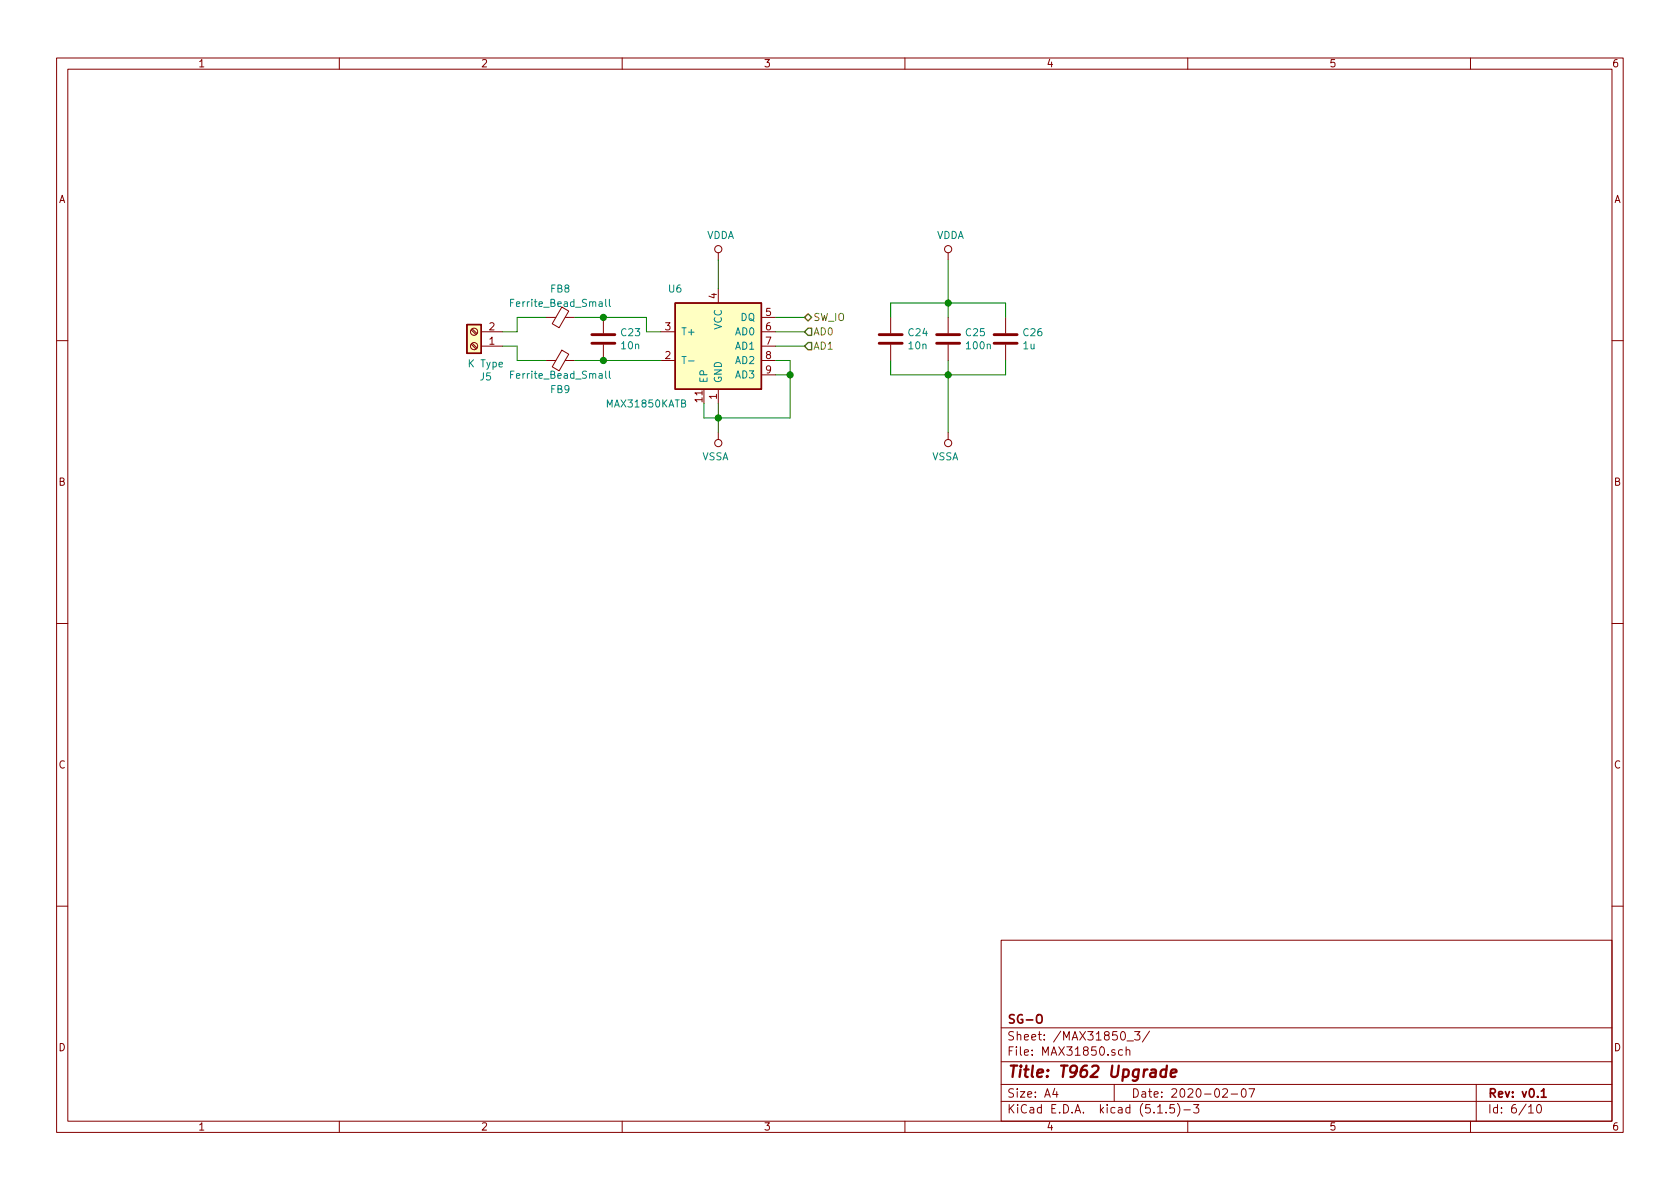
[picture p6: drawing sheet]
<svg xmlns="http://www.w3.org/2000/svg" width="297mm" height="210mm" viewBox="0 0 297 210" stroke-linecap="round" stroke-linejoin="round" font-family="sans-serif">
<g fill="none" stroke="#840000" stroke-width=".18">
<path d="M10 10.3h277v189.9h-277zM12 12.2h273v186.1h-273zM60 10.3v1.9M110 10.3v1.9M160 10.3v1.9M210 10.3v1.9M260 10.3v1.9M83.3 58.3l.9 .9M83.5 58.2l.9 .8M85.1 58.7h3.8M96.5 56.1h1.8M99.3 54.3l1.3 .7-1.7 3-1.3-.8z"/>
<path d="M99.9 56.1h1.7M106.7 56.1v2.8M116.8 58.7h2.6M127 44.7v1.3M127 51v2.6M134.6 58.7h2.6M134.6 56.1h2.6M157.5 56.1v2.8M167.6 44.7v1.3M167.6 56.1v2.8M177.8 56.1v2.8M10 60.2h2"/>
<path d="M83.3 60.9l.9 .8M83.5 60.7l.9 .8M85.1 61.2h3.8M96.5 63.7h1.8M99.3 61.9l1.3 .7-1.7 3-1.3-.7zM99.9 63.7h1.7M106.7 61v2.7M116.8 63.7h2.6M127 68.8v2.6M127 76.4v1.3M134.6 63.7h2.6M134.6 61.2h2.6"/>
<path d="M134.6 66.3h2.6M157.5 61v2.7M167.6 61v2.7M167.6 76.4v1.3M177.8 61v2.7M285 60.2h2M10 110.3h2M285 110.3h2M10 160.2h2M177 166.3h108v32h-108zM285 160.2h2M60 198.3v1.9"/>
<path d="M110 198.3v1.9M160 198.3v1.9M177 194.8h108M177 191.8h108M177 187.8h108M177 181.8h108M186.5 192.5l-.4 1h1M186.8 193v1M197 191.8v3M198.5 185.7l-.5-.1-.2 .3v.6l.2 .1 .5-.1M199.1 185.7h.1a.37 .37 0 0 1 .6 .1v.8M199.1 185.1v1.5"/>
<path d="M199.3 184.1h1.1M200.6 182.4h.9l-.5 .6 .5 .1v.7l-.2 .1-.7-.1M203.3 182.3l-1.3 2M204.7 196.8h.8M206.2 196.7v.1M207.6 195.3h-.7l-.1 .7 .2-.1 .5 .1 .2 .2-.1 .5-.2 .1-.6-.1M208.2 195.1a1.71 1.71 0 0 1 0 2.3M209.3 196.3h1.2M210 198.3v1.9M211 195.3h1l-.5 .6 .4 .1v.7l-.2 .1-.7-.1M216.2 192.7l.2-.2h.4l.2 .5-.9 1h.9M217.7 193.5h1.1"/>
<path d="M219.6 192.7l.4-.2a.94 .94 0 0 1 0 1.5 .82 .82 0 0 1-.4-1.3zM220.8 192.5h1l-.6 1.5M260 198.3v1.9M261 191.8v6.5M270.3 195.8l.4-.5v1.5M270.3 196.8h.8M271.8 195.5l.4-.2a.94 .94 0 0 1 0 1.5 .79 .79 0 0 1-.4-1.3z"/>
<circle cx="83.8" cy="58.7" r=".63"/>
<circle cx="127" cy="44.1" r=".63"/>
<circle cx="167.6" cy="44.1" r=".63"/>
<circle cx="83.8" cy="61.2" r=".63"/>
<circle cx="127" cy="78.4" r=".63"/>
<circle cx="167.6" cy="78.4" r=".63"/>
</g>
<path d="M183.5 179.5a.5 .5 0 0 1 .5 0 .5 .5 0 0 1 .3 .4v.5a.5 .5 0 0 1-.5 .5 .5 .5 0 0 1-.5-.5v-.5zM272.5 193l.4-.5v1.5M272.5 194h.9" fill="none" stroke="#840000" stroke-width=".3"/>
<path d="M206.2 189.2a.68 .68 0 0 0-1 .3v.6l.1 .2 .2 .1 .6-.1M206.3 188.4l-.2 2M207 189.8l1-.2-.1-.4-.5-.1-.3 .3-.1 .9 .2 .1 .6-.1" fill="none" stroke="#840000" stroke-width=".41"/>
<g fill="#ffffc2" stroke="#ffffc2" stroke-width=".18">
<path d="M119.4 53.6h15.2v15.2h-15.2z"/>
<path d="M82.5 57.4h2.6v5.1h-2.6z"/>
</g>
<path d="M82.5 57.4h2.6v5.1h-2.6zM119.4 53.6h15.2v15.2h-15.2z" fill="none" stroke="#840000" stroke-width=".25"/>
<path d="M90.3 53.5h.4M90.9 52.9h-.6v1.3M107.1 52.9v1.1l.2 .2M107.7 52.9v1.1l.2 .2M90.3 66.2h.4M90.9 65.6h-.6v1.3M107.1 65.6v1.1l.2 .2M107.7 65.6v1.1l.2 .2M121.7 63.8h1" fill="none" stroke="#008484" stroke-width=".18"/>
<path d="M104.6 59.2h4.1M155.4 59.2h4.1M165.6 59.2h4.1M175.8 59.2h4M104.6 60.7h4.1M155.4 60.7h4.1M165.6 60.7h4.1M175.8 60.7h4" fill="none" stroke="#840000" stroke-width=".51"/>
<g fill="none" stroke="#008400" stroke-width=".18">
<path d="M96.5 56.1h-5.1v2.6h-2.5M101.6 56.1h12.7v2.6h2.5M127 46v5M137.2 58.7h5M137.2 56.1h5M157.5 56.1v-2.5h20.3v2.5M167.6 46v10.1M88.9 61.2h2.5v2.5h5.1M101.6 63.7h15.2M127 71.4v5M137.2 66.3h2.5M137.2 63.7h2.5v10.2h-15.2v-2.5"/>
<path d="M137.2 61.2h5M157.5 63.7v2.6h20.3v-2.6M167.6 63.7v12.7"/>
</g>
<path d="M142.2 56.1l.7-.6 .6 .6-.6 .7zM142.9 58h.6v1.3h-.6l-.7-.6zM142.9 60.6h.6v1.2h-.6l-.7-.6z" fill="none" stroke="#848400" stroke-width=".25"/>
<g fill="#008400" stroke="#008400" stroke-width=".25">
<circle cx="139.7" cy="66.3" r=".51"/>
<circle cx="167.6" cy="53.6" r=".51"/>
<circle cx="167.6" cy="66.3" r=".51"/>
<circle cx="127" cy="73.9" r=".51"/>
<circle cx="106.7" cy="56.1" r=".51"/>
<circle cx="106.7" cy="63.7" r=".51"/>
</g>
<text font-size="2.8" fill="#840000" x="178" y="190.5">Title: T962 Upgrade</text>
<g font-size="2.1" fill="#840000">
<text x="178" y="184">Sheet: /MAX31850_3/</text>
<text x="178" y="181">SG-O</text>
<text x="178" y="186.7">File: MAX31850.sch</text>
<text x="178" y="196.9">KiCad E.D.A. kicad (5.1.5)-3</text>
<text x="178" y="194.1">Size: A4</text>
<text x="200" y="194.1">Date: 2020-02-07</text>
<text x="263" y="194.1">Rev: v0.1</text>
<text x="263" y="196.9">Id: 6/10</text>
</g>
<g font-size="1.8" fill="#840000">
<text x="35" y="11.9">1</text>
<text x="85" y="11.9">2</text>
<text x="135" y="11.9">3</text>
<text x="185" y="11.9">4</text>
<text x="235" y="11.9">5</text>
<text x="285" y="11.9">6</text>
<text x="10.4" y="35.9">A</text>
<text x="285.4" y="35.9">A</text>
<text x="126.7" y="52.8" transform="rotate(-90 126.7 52.8)">4</text>
<text x="86.5" y="58.4">2</text>
<text x="117.6" y="58.4">3</text>
<text x="135.4" y="55.9">5</text>
<text x="135.4" y="58.4">6</text>
<text x="86.5" y="61">1</text>
<text x="117.6" y="63.5">2</text>
<text x="135.4" y="61">7</text>
<text x="135.4" y="63.5">8</text>
<text x="124.2" y="71.1" transform="rotate(-90 124.2 71.1)">11</text>
<text x="126.7" y="70.6" transform="rotate(-90 126.7 70.6)">1</text>
<text x="135.4" y="66">9</text>
<text x="10.4" y="85.9">B</text>
<text x="285.4" y="85.9">B</text>
<text x="10.4" y="135.9">C</text>
<text x="285.4" y="135.9">C</text>
<text x="10.4" y="185.9">D</text>
<text x="285.4" y="185.9">D</text>
<text x="35" y="199.9">1</text>
<text x="85" y="199.9">2</text>
<text x="135" y="199.9">3</text>
<text x="185" y="199.9">4</text>
<text x="235" y="199.9">5</text>
<text x="285" y="199.9">6</text>
</g>
<g font-size="1.8" fill="#008484">
<text x="124.9" y="42.3">VDDA</text>
<text x="165.6" y="42.3">VDDA</text>
<text x="97.4" y="51.7">FB8</text>
<text x="118.3" y="51.7">U6</text>
<text x="90.8" y="54.3">Ferrite_Bead_Small</text>
<text x="109.9" y="59.5">C23</text>
<text x="120.4" y="59.3">T+</text>
<text x="127.6" y="58.3" transform="rotate(-90 127.6 58.3)">VCC</text>
<text x="130.1" y="59.3">AD0</text>
<text x="131" y="56.8">DQ</text>
<text x="160.7" y="59.5">C24</text>
<text x="170.8" y="59.5">C25</text>
<text x="181" y="59.5">C26</text>
<text x="83" y="65">K Type</text>
<text x="109.9" y="61.8">10n</text>
<text x="120.4" y="64.4">T-</text>
<text x="130.1" y="61.8">AD1</text>
<text x="130.1" y="64.4">AD2</text>
<text x="160.7" y="61.8">10n</text>
<text x="171" y="61.8">100n</text>
<text x="180.9" y="61.8">1u</text>
<text x="84.9" y="67.3">J5</text>
<text x="90.8" y="67">Ferrite_Bead_Small</text>
<text x="97.4" y="69.5">FB9</text>
<text x="125.1" y="67.8" transform="rotate(-90 125.1 67.8)">EP</text>
<text x="127.6" y="67.8" transform="rotate(-90 127.6 67.8)">GND</text>
<text x="130.1" y="66.9">AD3</text>
<text x="107.4" y="72.1">MAX31850KATB</text>
<text x="124.1" y="81.4">VSSA</text>
<text x="164.7" y="81.4">VSSA</text>
</g>
<g font-size="1.8" fill="#848400">
<text x="143.8" y="59.3">AD0</text>
<text x="143.8" y="56.8">SW_IO</text>
<text x="143.8" y="61.8">AD1</text>
</g>
</svg>
